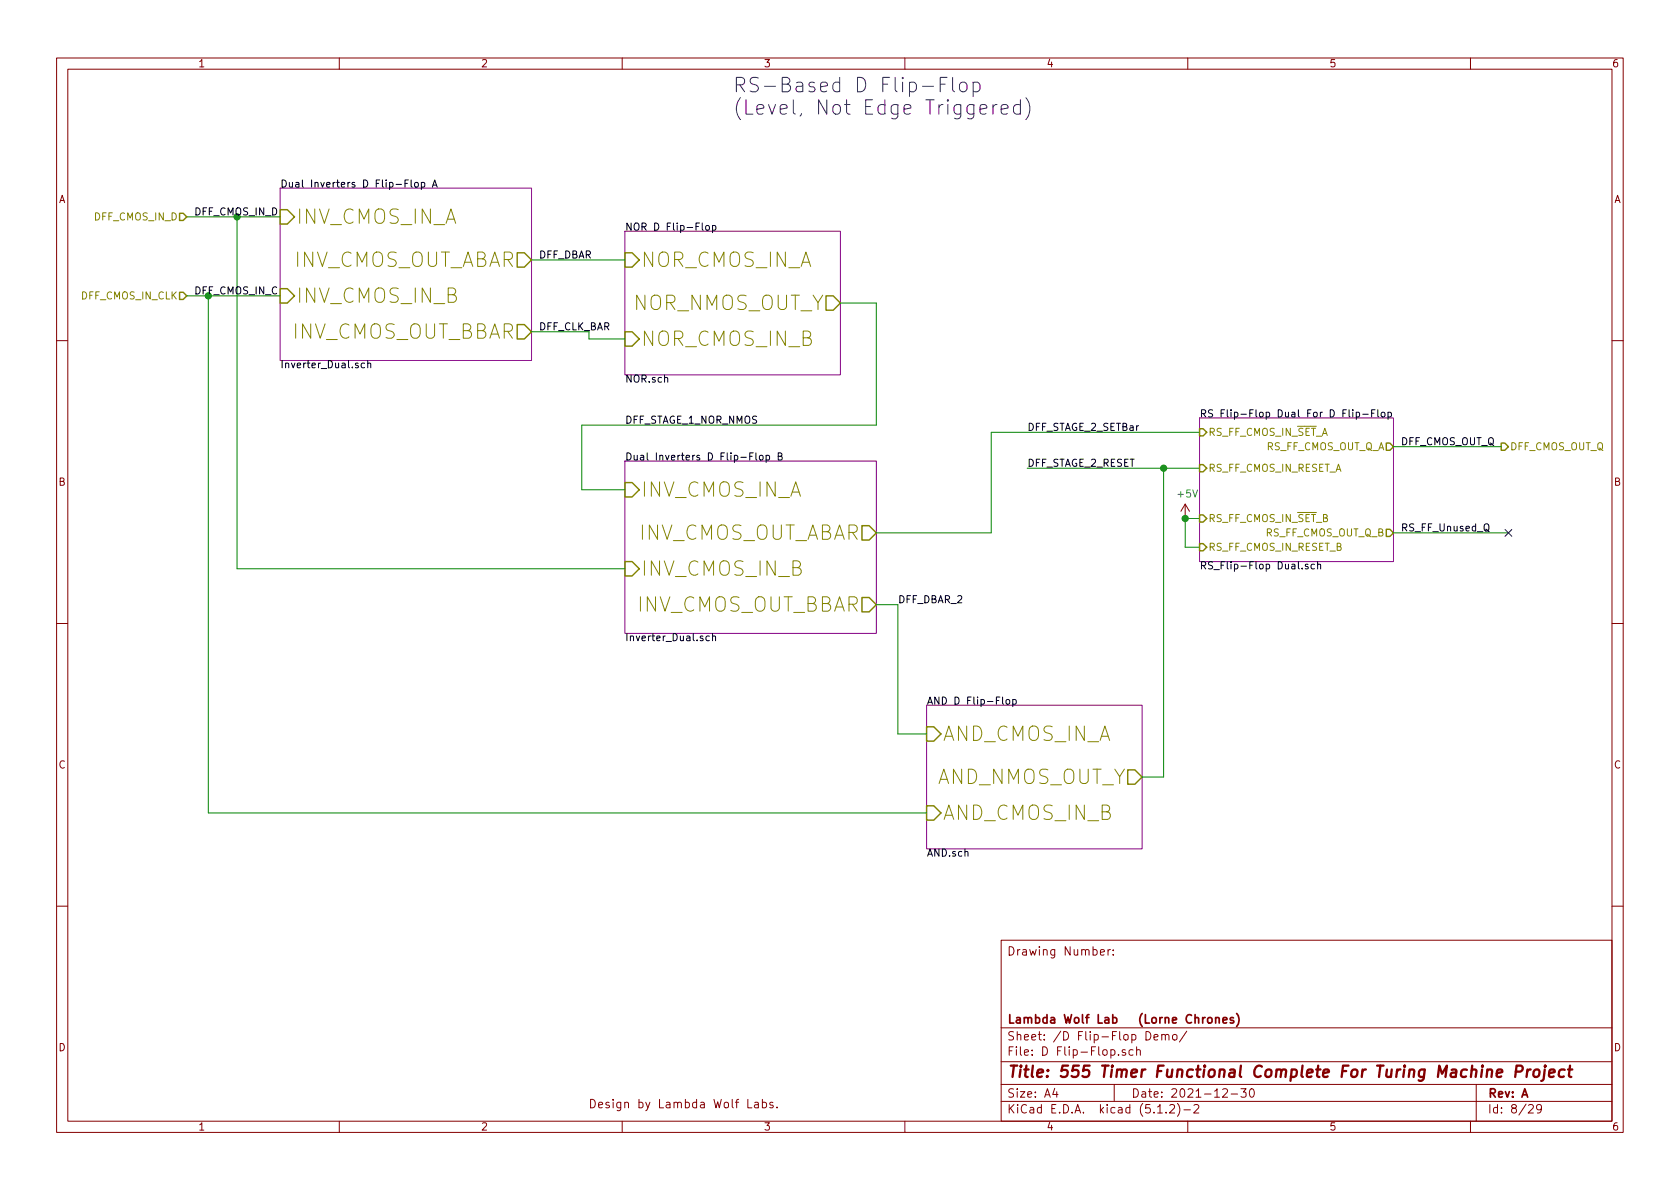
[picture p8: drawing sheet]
<svg xmlns="http://www.w3.org/2000/svg" width="297mm" height="210mm" viewBox="0 0 297 210" stroke-linecap="round" stroke-linejoin="round" font-family="sans-serif">
<g fill="none" stroke="#840000" stroke-width=".18">
<path d="M10 10.3h277v189.9h-277zM12 12.2h273v186.1h-273zM60 10.3v1.9M110 10.3v1.9M160 10.3v1.9M210 10.3v1.9M260 10.3v1.9M10 60.2h2M285 60.2h2M209.5 89.1l-.7 1.3M209.5 89.1v2.6M209.5 89.1l.8 1.3"/>
<path d="M10 110.3h2M285 110.3h2M10 160.2h2M177 166.3h108v32h-108zM194.6 168.4l.7-.1-.1-.3-.4-.1-.2 .2v.7h.6M195.9 167.9v1M196.3 167.9l-.4 .3M196.8 168.8v.1M196.8 168v.1M285 160.2h2M60 198.3v1.9M110 198.3v1.9"/>
<path d="M132.2 194.4v1.5h.7M133.5 195h.5l.1 .9M134.1 195.3h-.5l-.2 .2 .2 .4 .5-.1M134.8 195l.4-.1 .3 .3v.6l-.3 .1-.4-.1M134.8 194.4v1.5M136.7 195l-.4-.1-.2 .2 .1 .2 .5 .2v.3h-.6M137.4 195.8v.1M160 198.3v1.9M177 194.8h108M177 191.8h108M177 187.8h108M177 181.8h108"/>
<path d="M186.5 192.5l-.4 1h1M186.8 193v1M197 191.8v3M197.8 186.5v.1M199 185.7a.37 .37 0 0 0-.6 .1l.1 .2 .5 .2 .1 .1-.3 .3-.4-.1M200.3 185.7l-.4-.1-.3 .3 .1 .6 .2 .1 .4-.1M201 185.7a.37 .37 0 0 1 .6 .1v.8M201 185.1v1.5M202.6 182.4a.76 .76 0 0 1 .9 .8 .76 .76 0 0 1-.9 .7zM204 183.4l.7-.1v-.3l-.4-.1-.3 .2 .1 .7h.6M204.7 196.8h.8M205.4 183.1l.1-.1a.37 .37 0 0 1 .5 .1v.8"/>
<path d="M205.4 182.9v1M206 183.1l.2-.2 .4 .1 .1 .9M206.2 196.7v.1M206.8 195.5l.2-.2h.4l.2 .2 .1 .3-.1 .2-.8 .8h.9M207.4 183.1l.2-.2 .5 .2v.7l-.3 .1-.4-.1zM208.2 195.1a1.71 1.71 0 0 1 0 2.3M209.3 196.3h1.2M209.8 182.3l-1.3 2M210 198.3v1.9M211.1 195.5l.2-.2h.4l.3 .5-1 1h1M216.2 192.7l.2-.2h.4l.2 .5-.9 1h.9M217.7 193.5h1.1"/>
<path d="M219.4 192.5h.9l-.5 .6 .5 .1v.7l-.3 .1-.6-.1M221.1 192.6l.2-.1a.8 .8 0 0 1 .5 .8 .8 .8 0 0 1-.5 .7 1 1 0 0 1-.2-1.4zM260 198.3v1.9M261 191.8v6.5M270.3 195.5l.2-.2h.3l.3 .5-.9 1h.9M272.5 196l-.1 .2a.48 .48 0 0 1-.6-.1v-.6a.48 .48 0 0 1 .6-.1l.1 .1a1.19 1.19 0 0 1-.2 1.2l-.5 .1"/>
</g>
<path d="M264.6 189.8l1-.2v-.4h-.8l-.2 1 .2 .2 .6-.1M268 189.5h.8a.56 .56 0 0 0 .4-.5 .56 .56 0 0 0-.3-.6h-.8l-.2 2M270.1 189.1l-.2 1.3M270.6 189.1a.54 .54 0 0 0-.6 .4M271.3 189.3a.51 .51 0 0 1 .5-.2 .51 .51 0 0 1 .4 .4l-.1 .6a.54 .54 0 0 1-.5 .4 .54 .54 0 0 1-.5-.4zM273.1 189.1l-.2 1.7-.1 .2-.3 .1M273.2 188.4v.2l.1-.1-.1-.1v.2M273.9 189.8l1-.2-.1-.4-.5-.1-.4 .3v.9l.2 .1 .6-.1M276.7 189.2a.68 .68 0 0 0-1 .3l-.1 .6 .1 .2 .2 .1 .6-.1M277.2 189.1h.8M277.6 188.4l-.2 1.8 .1 .1 .3 .1" fill="none" stroke="#840000" stroke-width=".41"/>
<path d="M214.9 179.9v1M218.6 179.2a1.71 1.71 0 0 1 0 2.3M213.6 180.1l.2-.2 .4 .2v.7l-.2 .1-.4-.1zM214.9 180.1l.3-.2 .3 .1 .1 .9M216.2 180.4l.7-.1v-.3l-.5-.1-.2 .2 .1 .7h.6M218.1 180a.37 .37 0 0 0-.6 .1l.1 .3 .5 .1 .1 .1-.3 .3-.4-.1" fill="none" stroke="#840000" stroke-width=".3"/>
<path d="M49.5 33.3h44.5v30.4h-44.5zM110.5 40.9h38.1v25.4h-38.1zM212.1 73.9h34.3v25.4h-34.3zM110.5 81.5h44.4v30.5h-44.4zM163.8 124.7h38.1v25.4h-38.1z" fill="none" stroke="#840084" stroke-width=".18"/>
<g fill="none" stroke="#000" stroke-width=".18">
<path d="M71.6 32.4h.4M72.2 31.8h-.6v1.3M72.7 31.8v1.1l.2 .2M73.4 32.4l.1-.1 .4 .1 .1 .5-.2 .1-.3 .1-.1-.1zM74.5 32.3h.4l.2 .2-.1 .5h-.5M74.5 32.3v1.2M76.5 33.1l.4-1.3 .4 1.3M76.6 32.7h.6M124.2 39.4v1.1l.1 .2M124.8 40l.2-.1 .4 .1v.5l-.1 .2h-.3l-.2-.1zM126 39.9h.3l.3 .2-.1 .6h-.5M126 39.9v1.2"/>
<path d="M64.5 64.3l-.4-.1-.2 .2 .1 .6h.5M65 64.3l.2-.1 .3 .1 .1 .7M65 63.8v1.2M239.2 72.5v.1M239.2 72.9v.8M239.8 72.9h.4l.2 .2-.1 .6h-.5M239.8 72.9v1.3M240.9 73.2h1M242.5 73.1h.4M243.1 72.5h-.6v1.2M243.6 72.5v1.1l.2 .1M244.3 72.9h.3l.3 .2-.1 .6h-.4l-.2-.2z"/>
<path d="M245.4 72.9h.4l.2 .2-.1 .6h-.5M245.4 72.9v1.3M132.6 80.7h.4M133.2 80.1h-.6v1.3M133.7 80.1v1.1l.1 .2M134.4 80.6l.3-.1 .2 .2v.4l-.2 .3-.3-.1-.1-.2zM135.5 80.6l.3-.1 .3 .2-.1 .6h-.5M135.5 80.5v1.3M137.6 80.7l.5-.1 .2-.2-.1-.2-.6-.1v1.3h.5l.2-.2v-.3l-.3-.2M231.3 99.8h-.3l-.2 .1v.2l.5 .1v.4h-.5M232.4 99.8h-.3l-.3 .2 .1 .6h.5M233 99.9l.1-.1h.4v.8"/>
<path d="M233 99.3v1.3M262.5 92.8a.45 .45 0 0 1 .7 0 .92 .92 0 0 1-.2 1.1l-.4-.1a1.07 1.07 0 0 1-.1-1zM262.7 93.6l.6 .4M125.4 112.5h-.3l-.3 .2 .1 .6h.5M126 112.6l.2-.1h.3v.8M126 112v1.3M230.2 100.5v.1M177.3 123.3v1.1l.1 .1M178 123.7h.3l.2 .2-.1 .6h-.3l-.2-.1zM179.1 123.7h.3l.3 .2-.1 .6h-.5M179.1 123.7v1.3"/>
</g>
<g fill="none" stroke="#848400" stroke-width=".25">
<path d="M31.7 37.7h.7l.6 .6-.6 .7h-.7zM49.5 37.1h1.3l1.3 1.2-1.3 1.3h-1.3zM31.7 51.7h.7l.6 .6-.6 .7h-.7zM49.5 51h1.3l1.3 1.3-1.3 1.3h-1.3zM91.4 44.7h1.3l1.3 1.3-1.3 1.2h-1.3zM91.4 57.4h1.3l1.3 1.3-1.3 1.2h-1.3zM110.5 44.7h1.3l1.2 1.3-1.2 1.2h-1.3zM110.5 58.7h1.3l1.2 1.2-1.2 1.3h-1.3zM146 52.3h1.3l1.3 1.3-1.3 1.3h-1.3zM212.1 75.8h.6l.7 .6-.7 .7h-.6zM245.1 78.4h.6l.7 .6-.7 .6h-.6zM265.4 78.4h.7l.6 .6-.6 .6h-.7z"/>
<path d="M110.5 85.3h1.3l1.2 1.3-1.2 1.3h-1.3zM110.5 99.3h1.3l1.2 1.3-1.2 1.2h-1.3zM152.4 93h1.3l1.2 1.2-1.2 1.3h-1.3zM212.1 96.1h.6l.7 .7-.7 .6h-.6zM212.1 82.2h.6l.7 .6-.7 .6h-.6zM212.1 91.1h.6l.7 .6-.7 .6h-.6zM245.1 93.6h.6l.7 .6-.7 .7h-.6zM152.4 105.7h1.3l1.2 1.2-1.2 1.3h-1.3zM163.8 128.5h1.3l1.3 1.3-1.3 1.3h-1.3zM199.4 136.1h1.3l1.2 1.3-1.2 1.3h-1.3zM163.8 142.5h1.3l1.3 1.3-1.3 1.2h-1.3z"/>
</g>
<g fill="none" stroke="#0000c2" stroke-width=".18">
<path d="M163.1 15.3h1.9M166.2 14.9h.9M167.5 13.7h-1.3v2.5M168.4 13.7v2.1l.4 .4M169.7 14.8a.69 .69 0 0 1 .7-.3 .69 .69 0 0 1 .6 .5v.7a.68 .68 0 0 1-.7 .5 .68 .68 0 0 1-.7-.5zM172.1 14.7l.7-.2 .5 .5v.7l-.3 .4-.2 .1-.7-.1M172.1 14.5v2.6M173.3 19.3l1.2-.2-.2-.5-.7-.1-.2 .1-.1 .2 .1 1.3 .2 .1 .7-.1M175.6 18.5v1.7M176.3 18.5a.69 .69 0 0 0-.7 .5M177 19.3l1.2-.2-.1-.5-.7-.1-.4 .3v1l.1 .3 .3 .1 .7-.1M180.4 18.6l-.7-.1-.3 .1-.2 .4v.7l.2 .4 .3 .1 .7-.1"/>
<path d="M180.4 17.6v2.6M181.4 17.3a2.98 2.98 0 0 1 0 3.9"/>
</g>
<g fill="none" stroke="#008400" stroke-width=".18">
<path d="M33 38.3h16.5M41.9 38.3v62.3h68.6M33 52.3h16.5M36.8 52.3v91.5h127M94 46h16.5M94 58.7h10.1v1.2h6.4M148.6 53.6h6.3v21.6h-52v11.4h7.6M212.1 76.4h-36.8v17.8h-20.4M246.4 79h19M181.6 82.8h30.5M205.7 82.8v54.6h-3.8M212.1 91.7h-2.6v5.1h2.6"/>
<path d="M246.4 94.2h20.3M154.9 106.9h3.8v22.9h5.1"/>
</g>
<g fill="#008400" stroke="#008400" stroke-width=".25">
<circle cx="209.6" cy="91.7" r=".51"/>
<circle cx="205.7" cy="82.8" r=".51"/>
</g>
<path d="M266.1 93.6l1.2 1.2M267.3 93.6l-1.2 1.2" fill="none" stroke="#000084" stroke-width=".18"/>
<g font-size="3.5" fill="#0000c2">
<text x="129.5" y="16.4">RS-Based D Flip-Flop</text>
<text x="129.5" y="20.3">(Level, Not Edge Triggered)</text>
</g>
<g font-size="3.5" fill="#848400">
<text x="52.3" y="39.6">INV_CMOS_IN_A</text>
<text x="51.1" y="47.2">INV_CMOS_OUT_ABAR</text>
<text x="113.3" y="47.2">NOR_CMOS_IN_A</text>
<text x="52.3" y="53.6">INV_CMOS_IN_B</text>
<text x="51.1" y="59.9">INV_CMOS_OUT_BBAR</text>
<text x="111.6" y="54.9">NOR_NMOS_OUT_Y</text>
<text x="113.3" y="61.2">NOR_CMOS_IN_B</text>
<text x="113.3" y="87.9">INV_CMOS_IN_A</text>
<text x="112" y="95.5">INV_CMOS_OUT_ABAR</text>
<text x="113.3" y="101.8">INV_CMOS_IN_B</text>
<text x="112" y="108.2">INV_CMOS_OUT_BBAR</text>
<text x="166.6" y="131.1">AND_CMOS_IN_A</text>
<text x="165.1" y="138.7">AND_NMOS_OUT_Y</text>
<text x="166.6" y="145">AND_CMOS_IN_B</text>
</g>
<text font-size="2.8" fill="#840000" x="178" y="190.5">Title: 555 Timer Functional Complete For Turing Machine Project</text>
<g font-size="2.1" fill="#840000">
<text x="178" y="169">Drawing Number:</text>
<text x="178" y="184">Sheet: /D Flip-Flop Demo/</text>
<text x="178" y="181">Lambda Wolf Lab</text>
<text x="197.1" y="181">(Lorne Chrones)</text>
<text x="178" y="186.7">File: D Flip-Flop.sch</text>
<text x="104" y="196">Design by Lambda Wolf Labs.</text>
<text x="178" y="196.9">KiCad E.D.A. kicad (5.1.2)-2</text>
<text x="178" y="194.1">Size: A4</text>
<text x="200" y="194.1">Date: 2021-12-30</text>
<text x="263" y="194.1">Rev: A</text>
<text x="263" y="196.9">Id: 8/29</text>
</g>
<g font-size="1.8" fill="#840000">
<text x="35" y="11.9">1</text>
<text x="85" y="11.9">2</text>
<text x="135" y="11.9">3</text>
<text x="185" y="11.9">4</text>
<text x="235" y="11.9">5</text>
<text x="285" y="11.9">6</text>
<text x="10.4" y="35.9">A</text>
<text x="285.4" y="35.9">A</text>
<text x="10.4" y="85.9">B</text>
<text x="285.4" y="85.9">B</text>
<text x="10.4" y="135.9">C</text>
<text x="285.4" y="135.9">C</text>
<text x="10.4" y="185.9">D</text>
<text x="285.4" y="185.9">D</text>
<text x="35" y="199.9">1</text>
<text x="85" y="199.9">2</text>
<text x="135" y="199.9">3</text>
<text x="185" y="199.9">4</text>
<text x="235" y="199.9">5</text>
<text x="285" y="199.9">6</text>
</g>
<g font-size="1.8">
<text x="49.5" y="33.2">Dual Inverters D Flip-Flop A</text>
<text x="34.3" y="38.1">DFF_CMOS_IN_D</text>
<text x="110.5" y="40.8">NOR D Flip-Flop</text>
<text x="95.2" y="45.7">DFF_DBAR</text>
<text x="34.3" y="52.1">DFF_CMOS_IN_C</text>
<text x="95.2" y="58.4">DFF_CLK_BAR</text>
<text x="49.5" y="65.1">Inverter_Dual.sch</text>
<text x="110.5" y="67.7">NOR.sch</text>
<text x="110.5" y="74.9">DFF_STAGE_1_NOR_NMOS</text>
<text x="181.6" y="76.2">DFF_STAGE_2_SETBar</text>
<text x="212.1" y="73.8">RS Flip-Flop Dual For D Flip-Flop</text>
<text x="110.5" y="81.4">Dual Inverters D Flip-Flop B</text>
<text x="181.6" y="82.5">DFF_STAGE_2_RESET</text>
<text x="247.6" y="78.7">DFF_CMOS_OUT_Q</text>
<text x="247.6" y="94">RS_FF_Unused_Q</text>
<text x="212.1" y="100.7">RS_Flip-Flop Dual.sch</text>
<text x="158.7" y="106.7">DFF_DBAR_2</text>
<text x="110.5" y="113.4">Inverter_Dual.sch</text>
<text x="163.8" y="124.6">AND D Flip-Flop</text>
<text x="163.8" y="151.5">AND.sch</text>
</g>
<g font-size="1.8" fill="#848400">
<text x="16.8" y="39">DFF_CMOS_IN_D</text>
<text x="14.4" y="53">DFF_CMOS_IN_CLK</text>
<text x="213.6" y="77.1">RS_FF_CMOS_IN_SET_A</text>
<text x="213.6" y="83.4">RS_FF_CMOS_IN_RESET_A</text>
<text x="223.6" y="79.6">RS_FF_CMOS_OUT_Q_A</text>
<text x="267" y="79.6">DFF_CMOS_OUT_Q</text>
<text x="213.6" y="92.3">RS_FF_CMOS_IN_SET_B</text>
<text x="223.6" y="94.9">RS_FF_CMOS_OUT_Q_B</text>
<text x="213.6" y="97.4">RS_FF_CMOS_IN_RESET_B</text>
</g>
<text font-size="1.8" fill="#008484" x="208.3" y="88">+5V</text>
</svg>
